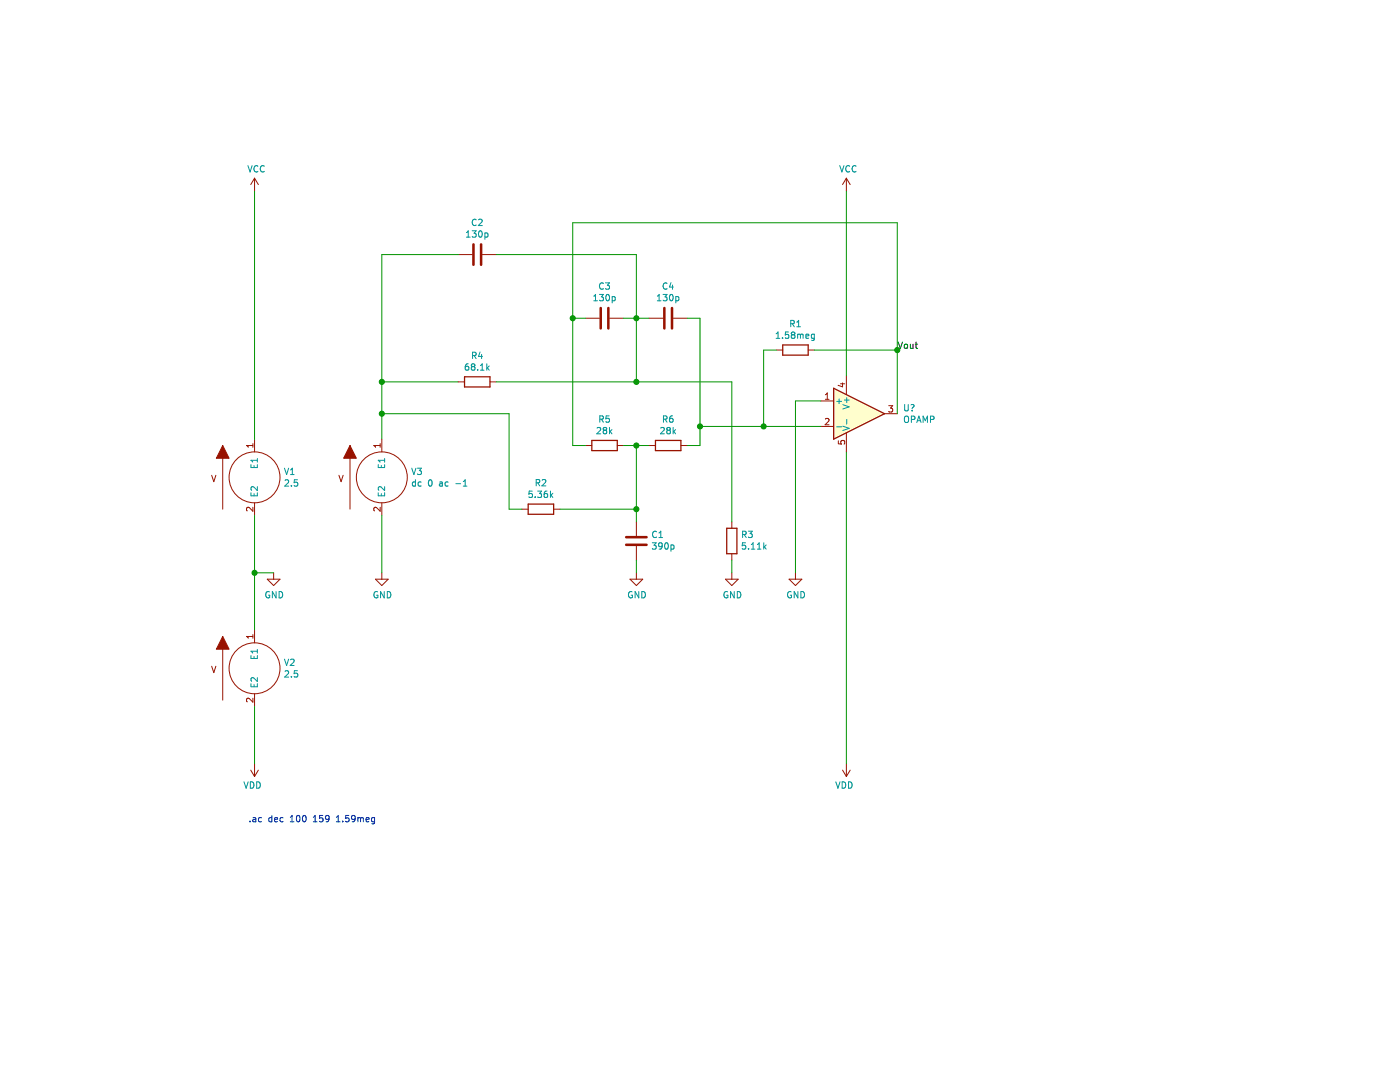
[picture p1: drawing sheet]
EESchema Schematic File Version 4
EELAYER 30 0
EELAYER END
$Descr USLetter 11000 8500
encoding utf-8
Sheet 1 1
Title ""
Date ""
Rev ""
Comp ""
Comment1 ""
Comment2 ""
Comment3 ""
Comment4 ""
$EndDescr
$Comp
L pspice:VSOURCE V1
U 1 1
P 2000 3750
F 0 "V1" H 2228 3796 50  0000 L CNN
F 1 "2.5" H 2228 3705 50  0000 L CNN
F 2 "" H 2000 3750 50  0001 C CNN
F 3 "~" H 2000 3750 50  0001 C CNN
	1    2000 3750
	1    0    0    -1  
$EndComp
$Comp
L pspice:VSOURCE V2
U 1 1
P 2000 5250
F 0 "V2" H 2228 5296 50  0000 L CNN
F 1 "2.5" H 2228 5205 50  0000 L CNN
F 2 "" H 2000 5250 50  0001 C CNN
F 3 "~" H 2000 5250 50  0001 C CNN
	1    2000 5250
	1    0    0    -1  
$EndComp
$Comp
L power:GND #PWR03
U 1 1
P 2150 4500
F 0 "#PWR03" H 2150 4250 50  0001 C CNN
F 1 "GND" H 2155 4327 50  0000 C CNN
F 2 "" H 2150 4500 50  0001 C CNN
F 3 "" H 2150 4500 50  0001 C CNN
	1    2150 4500
	1    0    0    -1  
$EndComp
Wire Wire Line
	2150 4500 2000 4500
Wire Wire Line
	2000 4500 2000 4050
Wire Wire Line
	2000 4950 2000 4500
Connection ~ 2000 4500
$Comp
L power:VCC #PWR01
U 1 1
P 2000 1500
F 0 "#PWR01" H 2000 1350 50  0001 C CNN
F 1 "VCC" H 2015 1673 50  0000 C CNN
F 2 "" H 2000 1500 50  0001 C CNN
F 3 "" H 2000 1500 50  0001 C CNN
	1    2000 1500
	1    0    0    -1  
$EndComp
$Comp
L power:VDD #PWR02
U 1 1
P 2000 6000
F 0 "#PWR02" H 2000 5850 50  0001 C CNN
F 1 "VDD" H 2015 6173 50  0000 C CNN
F 2 "" H 2000 6000 50  0001 C CNN
F 3 "" H 2000 6000 50  0001 C CNN
	1    2000 6000
	-1   0    0    1   
$EndComp
Wire Wire Line
	2000 5550 2000 6000
Wire Wire Line
	2000 1500 2000 3450
Text Notes 1950 6550 0    50   ~ 0
.ac dec 100 159 1.59meg\n\n
$Comp
L pspice:OPAMP U?
U 1 1
P 6750 3250
F 0 "U?" H 7094 3296 50  0000 L CNN
F 1 "OPAMP" H 7094 3205 50  0000 L CNN
F 2 "" H 6750 3250 50  0001 C CNN
F 3 "~" H 6750 3250 50  0001 C CNN
F 4 "X" H 6750 3250 50  0001 C CNN "Spice_Primitive"
F 5 "LMV116" H 6750 3250 50  0001 C CNN "Spice_Model"
F 6 "Y" H 6750 3250 50  0001 C CNN "Spice_Netlist_Enabled"
F 7 "1 2 4 5 3" H 6750 3250 50  0001 C CNN "Spice_Node_Sequence"
F 8 "/Users/brett/Documents/KiCad/Libraries/Spice Models/LMV116_PSPICE/LMV116.CIR" H 6750 3250 50  0001 C CNN "Spice_Lib_File"
	1    6750 3250
	1    0    0    -1  
$EndComp
$Comp
L Device:C C3
U 1 1
P 4750 2500
F 0 "C3" V 4498 2500 50  0000 C CNN
F 1 "130p" V 4589 2500 50  0000 C CNN
F 2 "" H 4788 2350 50  0001 C CNN
F 3 "~" H 4750 2500 50  0001 C CNN
	1    4750 2500
	0    1    1    0   
$EndComp
Connection ~ 4500 2500
Connection ~ 7050 2750
Wire Wire Line
	4500 1750 4500 2500
Wire Wire Line
	7050 1750 4500 1750
Wire Wire Line
	7050 2750 7050 1750
Wire Wire Line
	3000 3250 3000 3000
Connection ~ 3000 3250
Wire Wire Line
	4000 3250 3000 3250
Wire Wire Line
	4000 4000 4000 3250
Wire Wire Line
	4100 4000 4000 4000
Text Label 7050 2750 0    50   ~ 0
Vout
Wire Wire Line
	6000 3350 5500 3350
Connection ~ 6000 3350
Wire Wire Line
	6000 2750 6000 3350
Wire Wire Line
	6100 2750 6000 2750
Wire Wire Line
	5750 4100 5750 3000
Wire Wire Line
	5750 4500 5750 4400
Wire Wire Line
	7050 2750 6400 2750
Wire Wire Line
	7050 3250 7050 2750
Wire Wire Line
	6650 2950 6650 1500
$Comp
L power:VCC #PWR08
U 1 1
P 6650 1500
F 0 "#PWR08" H 6650 1350 50  0001 C CNN
F 1 "VCC" H 6665 1673 50  0000 C CNN
F 2 "" H 6650 1500 50  0001 C CNN
F 3 "" H 6650 1500 50  0001 C CNN
	1    6650 1500
	1    0    0    -1  
$EndComp
Wire Wire Line
	6650 6000 6650 3550
$Comp
L power:VDD #PWR09
U 1 1
P 6650 6000
F 0 "#PWR09" H 6650 5850 50  0001 C CNN
F 1 "VDD" H 6665 6173 50  0000 C CNN
F 2 "" H 6650 6000 50  0001 C CNN
F 3 "" H 6650 6000 50  0001 C CNN
	1    6650 6000
	-1   0    0    1   
$EndComp
Wire Wire Line
	6250 3150 6450 3150
Wire Wire Line
	6250 3150 6250 4500
$Comp
L power:GND #PWR07
U 1 1
P 6250 4500
F 0 "#PWR07" H 6250 4250 50  0001 C CNN
F 1 "GND" H 6255 4327 50  0000 C CNN
F 2 "" H 6250 4500 50  0001 C CNN
F 3 "" H 6250 4500 50  0001 C CNN
	1    6250 4500
	1    0    0    -1  
$EndComp
Wire Wire Line
	5500 3350 5500 3500
Connection ~ 5500 3350
Wire Wire Line
	5500 2500 5500 3350
Wire Wire Line
	6450 3350 6000 3350
$Comp
L power:GND #PWR06
U 1 1
P 5750 4500
F 0 "#PWR06" H 5750 4250 50  0001 C CNN
F 1 "GND" H 5755 4327 50  0000 C CNN
F 2 "" H 5750 4500 50  0001 C CNN
F 3 "" H 5750 4500 50  0001 C CNN
	1    5750 4500
	1    0    0    -1  
$EndComp
Connection ~ 5000 3000
Wire Wire Line
	5000 3000 5750 3000
$Comp
L Device:R R3
U 1 1
P 5750 4250
F 0 "R3" H 5680 4204 50  0000 R CNN
F 1 "5.11k" H 5680 4295 50  0000 R CNN
F 2 "" V 5680 4250 50  0001 C CNN
F 3 "~" H 5750 4250 50  0001 C CNN
	1    5750 4250
	-1   0    0    1   
$EndComp
$Comp
L Device:R R1
U 1 1
P 6250 2750
F 0 "R1" V 6043 2750 50  0000 C CNN
F 1 "1.58meg" V 6134 2750 50  0000 C CNN
F 2 "" V 6180 2750 50  0001 C CNN
F 3 "~" H 6250 2750 50  0001 C CNN
	1    6250 2750
	0    1    1    0   
$EndComp
Wire Wire Line
	5000 4400 5000 4500
$Comp
L power:GND #PWR05
U 1 1
P 5000 4500
F 0 "#PWR05" H 5000 4250 50  0001 C CNN
F 1 "GND" H 5005 4327 50  0000 C CNN
F 2 "" H 5000 4500 50  0001 C CNN
F 3 "" H 5000 4500 50  0001 C CNN
	1    5000 4500
	1    0    0    -1  
$EndComp
Connection ~ 5000 4000
Wire Wire Line
	5000 4100 5000 4000
$Comp
L Device:C C1
U 1 1
P 5000 4250
F 0 "C1" H 4885 4204 50  0000 R CNN
F 1 "390p" H 4885 4295 50  0000 R CNN
F 2 "" H 5038 4100 50  0001 C CNN
F 3 "~" H 5000 4250 50  0001 C CNN
	1    5000 4250
	-1   0    0    1   
$EndComp
Wire Wire Line
	5000 3000 5000 2500
Wire Wire Line
	3900 3000 5000 3000
Wire Wire Line
	5000 3500 5100 3500
Connection ~ 5000 3500
Wire Wire Line
	5000 4000 4400 4000
Wire Wire Line
	5000 3500 5000 4000
Wire Wire Line
	4900 3500 5000 3500
Wire Wire Line
	5500 2500 5400 2500
Wire Wire Line
	5400 3500 5500 3500
Wire Wire Line
	4500 3500 4600 3500
Wire Wire Line
	4500 2500 4500 3500
Wire Wire Line
	4600 2500 4500 2500
Connection ~ 5000 2500
Wire Wire Line
	5100 2500 5000 2500
Wire Wire Line
	5000 2500 4900 2500
Wire Wire Line
	5000 2000 5000 2500
Wire Wire Line
	3900 2000 5000 2000
Wire Wire Line
	3000 2000 3000 3000
Wire Wire Line
	3600 2000 3000 2000
Connection ~ 3000 3000
Wire Wire Line
	3000 3000 3600 3000
Wire Wire Line
	3000 3450 3000 3250
Wire Wire Line
	3000 4050 3000 4500
$Comp
L Device:R R2
U 1 1
P 4250 4000
F 0 "R2" V 4043 4000 50  0000 C CNN
F 1 "5.36k" V 4134 4000 50  0000 C CNN
F 2 "" V 4180 4000 50  0001 C CNN
F 3 "~" H 4250 4000 50  0001 C CNN
	1    4250 4000
	0    1    1    0   
$EndComp
$Comp
L Device:R R6
U 1 1
P 5250 3500
F 0 "R6" V 5043 3500 50  0000 C CNN
F 1 "28k" V 5134 3500 50  0000 C CNN
F 2 "" V 5180 3500 50  0001 C CNN
F 3 "~" H 5250 3500 50  0001 C CNN
	1    5250 3500
	0    1    1    0   
$EndComp
$Comp
L Device:R R5
U 1 1
P 4750 3500
F 0 "R5" V 4543 3500 50  0000 C CNN
F 1 "28k" V 4634 3500 50  0000 C CNN
F 2 "" V 4680 3500 50  0001 C CNN
F 3 "~" H 4750 3500 50  0001 C CNN
	1    4750 3500
	0    1    1    0   
$EndComp
$Comp
L Device:C C2
U 1 1
P 3750 2000
F 0 "C2" V 3498 2000 50  0000 C CNN
F 1 "130p" V 3589 2000 50  0000 C CNN
F 2 "" H 3788 1850 50  0001 C CNN
F 3 "~" H 3750 2000 50  0001 C CNN
	1    3750 2000
	0    1    1    0   
$EndComp
$Comp
L Device:C C4
U 1 1
P 5250 2500
F 0 "C4" V 4998 2500 50  0000 C CNN
F 1 "130p" V 5089 2500 50  0000 C CNN
F 2 "" H 5288 2350 50  0001 C CNN
F 3 "~" H 5250 2500 50  0001 C CNN
	1    5250 2500
	0    1    1    0   
$EndComp
$Comp
L Device:R R4
U 1 1
P 3750 3000
F 0 "R4" V 3543 3000 50  0000 C CNN
F 1 "68.1k" V 3634 3000 50  0000 C CNN
F 2 "" V 3680 3000 50  0001 C CNN
F 3 "~" H 3750 3000 50  0001 C CNN
	1    3750 3000
	0    1    1    0   
$EndComp
$Comp
L power:GND #PWR04
U 1 1
P 3000 4500
F 0 "#PWR04" H 3000 4250 50  0001 C CNN
F 1 "GND" H 3005 4327 50  0000 C CNN
F 2 "" H 3000 4500 50  0001 C CNN
F 3 "" H 3000 4500 50  0001 C CNN
	1    3000 4500
	1    0    0    -1  
$EndComp
$Comp
L pspice:VSOURCE V3
U 1 1
P 3000 3750
F 0 "V3" H 3228 3796 50  0000 L CNN
F 1 "dc 0 ac -1" H 3228 3705 50  0000 L CNN
F 2 "" H 3000 3750 50  0001 C CNN
F 3 "~" H 3000 3750 50  0001 C CNN
	1    3000 3750
	1    0    0    -1  
$EndComp
$EndSCHEMATC
